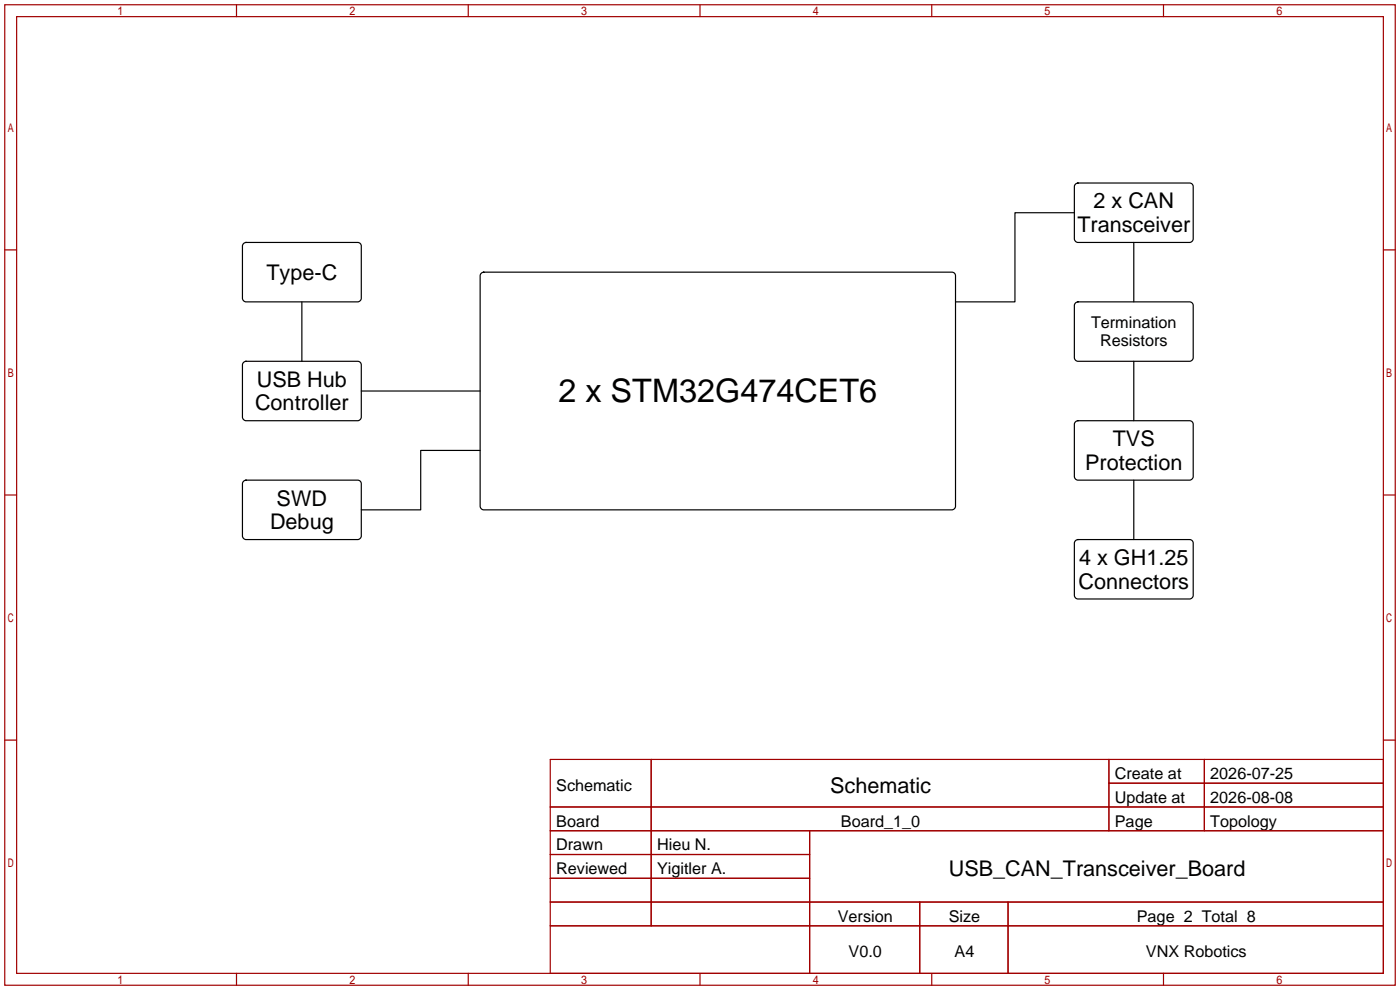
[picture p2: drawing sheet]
<svg xmlns="http://www.w3.org/2000/svg" width="299mm" height="212mm" viewBox="0 0 299 212" stroke-linecap="round" stroke-linejoin="round" font-family="sans-serif">
<g fill="none" stroke="#a10000" stroke-width=".25">
<path d="M1 1h297.2v209.6h-297.2zM3.6 3.6h292.1v204.4h-292.1zM50.5 1v2.6M100.1 1v2.6M149.6 1v2.6M199.1 1v2.6M248.7 1v2.6M1 53.4h2.6M295.7 53.4h2.5M1 105.8h2.6M295.7 105.8h2.5M1 158.2h2.6"/>
<path d="M295.7 158.2h2.5M117.6 162.3h178.1v45.7h-178.1zM117.6 172.5h178.1M117.6 177.5h178.1M139.2 162.3v35.6M173 177.5v30.5M237 162.3v15.2M237 167.4h58.7M257.4 162.3v15.2M117.6 182.6h55.4M117.6 192.8h178.1M117.6 187.7h55.4"/>
<path d="M117.6 197.9h178.1M196.6 192.8v15.2M215.4 192.8v15.2M50.5 208v2.6M100.1 208v2.6M149.6 208v2.6M199.1 208v2.6M248.7 208v2.6"/>
</g>
<g fill="none" stroke="#000" stroke-width=".25">
<path d="M229.9 39.3l.5-.2h23.9a.76 .76 0 0 1 .7 .8v11.2a.82 .82 0 0 1-.7 .7h-23.9a.82 .82 0 0 1-.8-.7v-11.2zM52.1 52l.5-.2h23.9a.76 .76 0 0 1 .7 .8v11.2a.82 .82 0 0 1-.7 .7h-23.9a.82 .82 0 0 1-.8-.7v-11.2zM102.9 58.4l.5-.2h100.1a.76 .76 0 0 1 .7 .7v49.3a.82 .82 0 0 1-.7 .8h-100.1a.82 .82 0 0 1-.8-.8v-49.3zM229.6 45.5h-12.7v19h-12.7M242.3 51.8v12.7M52.1 77.4l.5-.2h23.9a.76 .76 0 0 1 .7 .8v11.2a.82 .82 0 0 1-.7 .7h-23.9a.82 .82 0 0 1-.8-.7v-11.2zM64.5 64.5v12.7M229.9 64.7l.5-.2h23.9a.76 .76 0 0 1 .7 .8v11.2a.82 .82 0 0 1-.7 .7h-23.9a.82 .82 0 0 1-.8-.7v-11.2zM242.3 77.2v12.7M77.2 83.6h25.4M102.6 96.3h-12.7v12.7h-12.7M229.9 90.1l.5-.2h23.9a.76 .76 0 0 1 .7 .8v11.2a.82 .82 0 0 1-.7 .7h-23.9a.82 .82 0 0 1-.8-.7v-11.2z"/>
<path d="M52.1 102.8l.5-.2h23.9a.76 .76 0 0 1 .7 .8v11.2a.82 .82 0 0 1-.7 .7h-23.9a.82 .82 0 0 1-.8-.7v-11.2zM229.9 115.5l.5-.2h23.9a.76 .76 0 0 1 .7 .8v11.2a.82 .82 0 0 1-.7 .7h-23.9a.82 .82 0 0 1-.8-.7v-11.2zM242.3 102.6v12.7"/>
</g>
<text font-size="6.9" x="119.3" y="86">2 x STM32G474CET6</text>
<g font-size="4.6">
<text x="233.7" y="44.5">2 x CAN</text>
<text x="230.3" y="49.6">Transceiver</text>
<text x="56.9" y="59.8">Type-C</text>
<text x="54.9" y="82.6">USB Hub</text>
<text x="54.5" y="87.7">Controller</text>
<text x="237.8" y="95.3">TVS</text>
<text x="231.9" y="100.4">Protection</text>
<text x="57.7" y="113.1">Debug</text>
<text x="59.1" y="108">SWD</text>
<text x="230.5" y="125.8">Connectors</text>
<text x="230.6" y="120.7">4 x GH1.25</text>
<text x="177.4" y="169.4">Schematic</text>
<text x="202.8" y="187.2">USB_CAN_Transceiver_Board</text>
</g>
<g font-size="3.5">
<text x="233.2" y="70.2">Termination</text>
<text x="235.1" y="74">Resistors</text>
<text x="238.3" y="166.5">Create at</text>
<text x="258.7" y="166.5">2026-07-25</text>
<text x="118.9" y="169.1">Schematic</text>
<text x="238.3" y="171.6">Update at</text>
<text x="258.7" y="171.6">2026-08-08</text>
<text x="118.9" y="176.7">Board</text>
<text x="179.7" y="176.7">Board_1_0</text>
<text x="238.3" y="176.7">Page</text>
<text x="258.7" y="176.7">Topology</text>
<text x="118.9" y="181.8">Drawn</text>
<text x="140.4" y="181.8">Hieu N.</text>
<text x="118.9" y="186.8">Reviewed</text>
<text x="140.4" y="186.8">Yigitler A.</text>
<text x="179.1" y="197">Version</text>
<text x="202.8" y="197">Size</text>
<text x="243" y="197">Page 2 Total 8</text>
<text x="181.4" y="204.6">V0.0</text>
<text x="204" y="204.6">A4</text>
<text x="244.9" y="204.6">VNX Robotics</text>
</g>
</svg>
